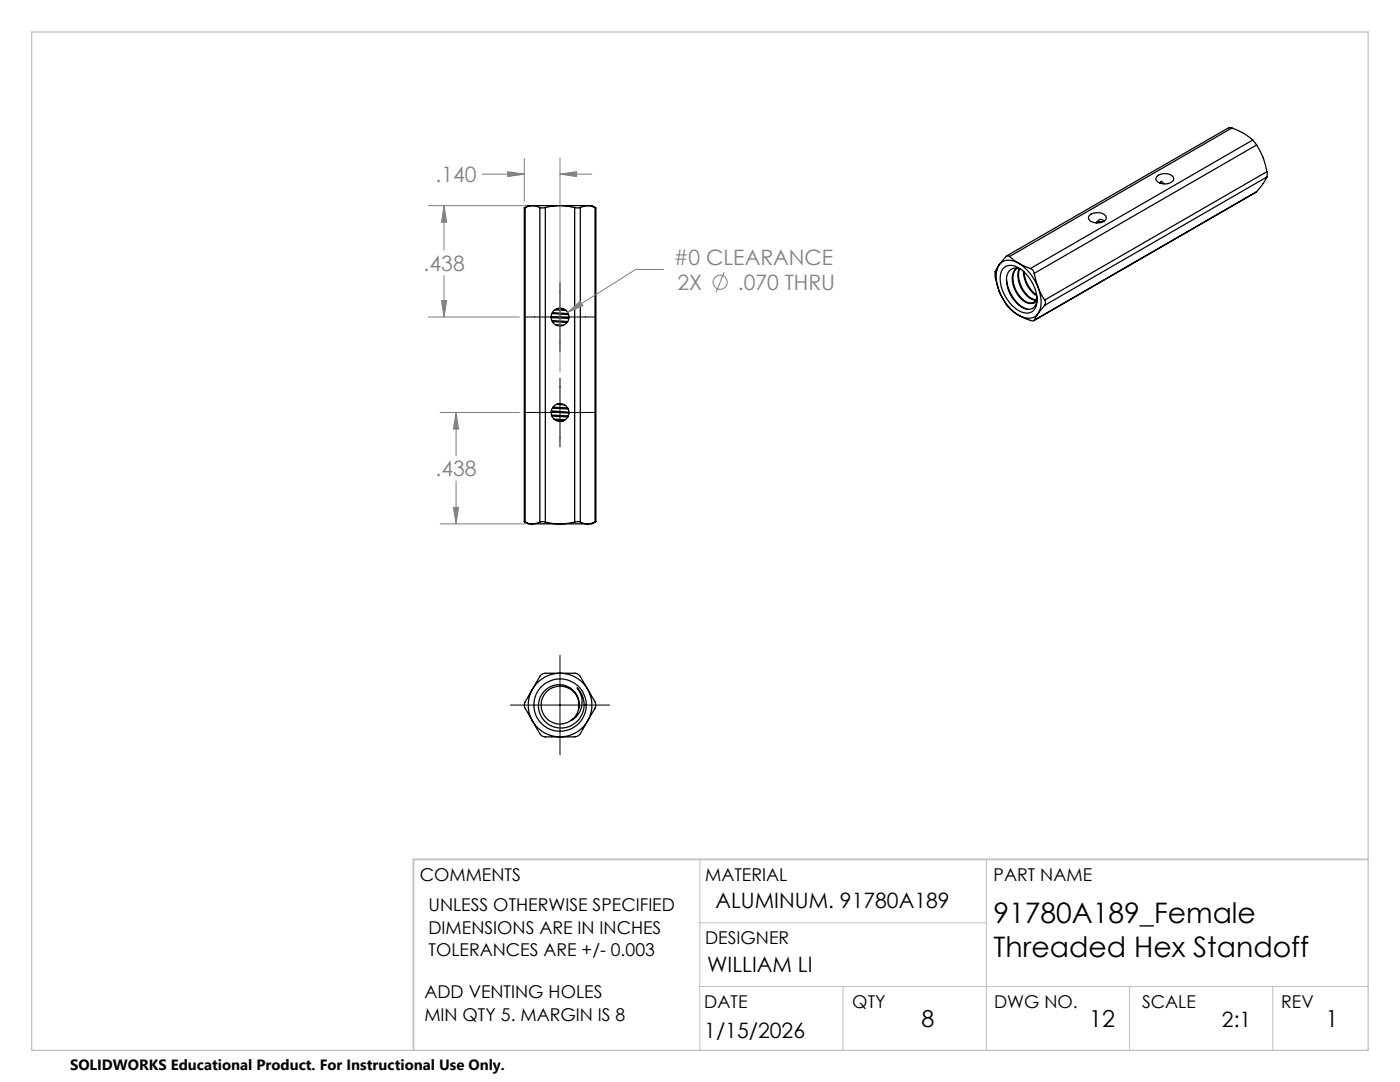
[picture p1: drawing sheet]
<svg xmlns="http://www.w3.org/2000/svg" width="279mm" height="216mm" viewBox="0 0 279 216" stroke-linecap="round" stroke-linejoin="round" font-family="sans-serif">
<g fill="none" stroke="#000" stroke-width=".25">
<path d="M230.9 35.2a2.36 2.36 0 0 1 3.3 .2 1.13 1.13 0 0 1-1.3 1.3 1.85 1.85 0 0 1-2.2-1zM231.5 36.5l.3-.3 .5 .5M245.2 25.5h.7M245.2 25.5l-44.3 25.6M245.9 25.5l2.3 1.1 1.8 1.3M245.9 25.5l-44.4 25.7M250 27.9l.8 1M250 27.9l-44.4 25.7M250.8 28.9l1.3 2.5 .7 2.9M250.8 38.2l-44.5 25.8M250.8 28.9l-44.4 25.6M250.8 38.2l-44.4 25.7"/>
<path d="M252.8 34.3v1M252.8 35.3l-.7 1.3-1.3 1.6M252.8 34.3l-44.3 25.6M252.8 35.3l-44.3 25.6M104.6 41.5v62.6M104.8 41.4l-.2 .1M104.8 41.4v62.8M106.3 41h5.5M106.3 41l1.4 .4M106.3 41l-1.5 .4M106.3 41h-.9l-.8 .5M107.7 41.4h1.1"/>
<path d="M107.7 41.4v62.8M108.8 41.4v62.8M111.8 41h5.5M111.8 41l2.9 .4M111.8 41l-3 .4M114.7 41.4h1.1M114.7 41.4v62.8M115.8 41.4v62.8M117.3 41l-1.5 .4M117.3 41l1.4 .4M117.3 41h.8l.8 .5v62.6l-.8 .4h-.8M118.7 41.4v62.8"/>
<path d="M118.7 41.4l.2 .1M199.4 58.1a10.1 10.1 0 0 0 3.9 4.8M199.4 52.9a5.8 5.8 0 0 0 0 5.2M199.4 52.9l-.3 .3a2.2 2.2 0 0 0-.5 2l.8 2.9M199.4 58.1a8.1 8.1 0 0 0 3.9 4.8M200.3 53.5a2.43 2.43 0 0 1 3.3 .1 7.9 7.9 0 0 1 3.3 7 2.12 2.12 0 0 1-3.3 1.5 7.8 7.8 0 0 1-3.9-7.5zM200.9 55.8a7.4 7.4 0 0 0 3.6 5.7l.5 .2M201.5 51.2l1.8 1.3M201.5 51.2a.5 .5 0 0 0-.8 .1l-1.3 1.6M202.9 53.5a2.9 2.9 0 0 0-.8 3.2 5 5 0 0 0 3.3 3.9l.5-.1M203 53.5a2.88 2.88 0 0 0-.7 3.1 5.1 5.1 0 0 0 3.2 3.9l.8-.1M203.3 52.5a2.79 2.79 0 0 0-3.9 .4"/>
<path d="M203.3 52.5a9.9 9.9 0 0 1 3.9 4.9M203.3 52.5l2.3 1.1M203.4 53.6a5.2 5.2 0 0 0 3.1 6.3h.2M203.5 53.7a5.3 5.3 0 0 0 3.1 6.1h.1M203.7 53.7a1.87 1.87 0 0 0-2.8 1.7 6.2 6.2 0 0 0 4.2 6.3 1.72 1.72 0 0 0 1.9-2M204.3 54.2a5.8 5.8 0 0 0 2.6 4.8M204.4 54.3a6 6 0 0 0 2.5 4.5M205.6 53.6a1.12 1.12 0 0 1 .8 .9M206.4 54.5l.8 2.9M206.9 59.5a1.03 1.03 0 0 1-1 1M206.9 59.2v.2a1.51 1.51 0 0 1-1 1.1M207.2 57.4a5.8 5.8 0 0 1 0 5.1"/>
<path d="M207.2 57.4l1.3 2.5M208.5 59.9l.1 .4-.1 .6M217.4 43a2.24 2.24 0 0 1 3.4 .4 1.41 1.41 0 0 1-1.7 1.1 1.64 1.64 0 0 1-1.9-1zM220 44.3l-1.2 .1M220.4 44.1a.96 .96 0 0 0-1.6 .4M110 63.4l3.5 .2M110 63.2l3.5 .2M110.1 64l3.2 .2M110.2 62.5l3.3 .3M110.2 62.4l3.2 .2M110.2 64.2l3 .1M110.8 61.8l2.1 .1"/>
<path d="M110.9 64.8l1.6 .1M111.1 61.6l1.5 .1M203.3 62.9l2.7 1.1 .4-.1M207.2 62.5a2.76 2.76 0 0 1-3.9 .4M207.2 62.5l-.8 1.4M208.5 60.9l-1.3 1.6M110 82.2l3.5 .2M110 82l3.5 .2M110.1 82.8l3.3 .2M110.2 83l3.1 .2M110.2 81.5l3.2 .1M110.4 81.2l2.9 .2"/>
<path d="M110.6 83.6l2.1 .2M110.9 83.9l1.6 .1M111.1 80.7l1.6 .1M104.6 104.1l.2 .1M104.6 104.1l.8 .4h.9M104.8 104.2l.7 .3h.8M106.3 104.5h5.5M107.7 104.2h1.1M107.7 104.2l-1.4 .3M108.8 104.2l1.5 .3h1.5M111.8 104.5h5.5M114.7 104.2l-2.9 .3"/>
<path d="M114.7 104.2h1.1M115.8 104.2l.7 .3h.8M118.7 104.2l-1.4 .3M118.9 104.1l-.2 .1M106.3 137.5a6.4 6.4 0 0 0 0 6.4M106.3 137.5l-1.5 2.6a1.18 1.18 0 0 0 0 1.2l1.5 2.6M108.6 137.9a4 4 0 0 1 5.9 0 4 4 0 0 1-.5 5.9 4.3 4.3 0 0 0 1.2-6.5 4.6 4.6 0 0 1-.8 7.2 4.6 4.6 0 0 1-6.8-2.5 4.4 4.4 0 0 1 1-4.1zM111.8 134.3a6.3 6.3 0 0 0-5.5 3.2M111.8 134.3a6.3 6.3 0 0 1 5.5 3.2M111.8 134.3h1.8a2.05 2.05 0 0 1 2.2 .7l1.5 2.5M111.8 134.3h-3a1.29 1.29 0 0 0-1.1 .7l-1.4 2.5M117.3 137.5a6.4 6.4 0 0 1 0 6.4"/>
<path d="M117.3 137.5l.8 1.4a2.71 2.71 0 0 1 .8 2.1l-1.6 2.9M106.3 143.9a6.3 6.3 0 0 0 5.5 3.1M106.3 143.9l.3 .6a5 5 0 0 0 1.7 2.4l3.5 .1M114.3 143.5l-.3 .3M115.5 141a3.8 3.8 0 0 0-4.3-4.1 3.8 3.8 0 0 0-2.9 5.2 3.8 3.8 0 0 0 5.7 1.7M117.3 143.9a6.3 6.3 0 0 1-5.5 3.1M117.3 143.9l-.8 1.3a2.58 2.58 0 0 1-1.4 1.8h-3.3"/>
<circle cx="111.8" cy="63.3" r="1.77"/>
<circle cx="111.8" cy="82.3" r="1.77"/>
<circle cx="111.8" cy="140.7" r="5.2"/>
</g>
<g fill="none" stroke="#808080" stroke-width=".2">
<path d="M96.3 34.7h8.3M101.3 34.3l3.3 .4-3.3 .5zM104.6 31.6v8.6M111.8 34.7l3.3-.4v.9zM111.8 31.6v42.6M111.8 34.7h6.3M85.4 41h19.6M88.1 60h1l-.5 3.3zM88.6 41l.5 3.3h-1zM88.6 41v8.9M88.6 55v8.3M132.4 53.8h-5.5l-13.6 8.5"/>
<path d="M144.5 54.3l-1.6 4M85.4 63.3h18.2M113.3 62.3l2.5-2.2 .5 .9zM87.8 82.3h15.8M91 82.3l.5 3.3h-1zM91 82.3v8.6M91 96v8.5M87.8 104.5h17.2M90.5 101.2h1l-.5 3.3z"/>
<circle cx="143.7" cy="56.3" r="1.41"/>
</g>
<path d="M111.8 56.4v13.7M104.9 63.3h13.7M111.8 75.5v13.7M104.9 82.3h13.7M111.8 130.8v19.8M101.8 140.7h19.9" fill="none" stroke="#000" stroke-width=".2"/>
<path d="M139.7 171.5v38.1M196.8 171.5v38.1M139.7 196.8h133.3M139.7 184.1h57.1M168.2 196.8v12.8M225.4 196.8v12.8M254 196.8v12.8" fill="none" stroke="#c0c0c0" stroke-width=".2"/>
<path d="M6.3 6.4h266.7v203.2h-266.7z" fill="none" stroke="#c0c0c0" stroke-width=".25"/>
<path d="M273 171.5h-190.5v38.1" fill="none" stroke="#c0c0c0" stroke-width=".35"/>
<path d="M91 82.3l.5 3.3h-1zM90.5 101.2h1l-.5 3.3zM88.6 41l.5 3.3h-1zM88.1 60h1l-.5 3.3zM111.8 34.7l3.3-.4v.9zM101.3 34.3l3.3 .4-3.3 .5zM113.3 62.3l3-1.3-.5-.9z" fill="#808080"/>
<g font-size="5.6">
<text x="198.3" y="184.2">91780A189_Female</text>
<text x="198.3" y="190.9">Threaded Hex Standoff</text>
</g>
<g font-size="4.7">
<text x="183.9" y="204.9">8</text>
<text x="217.4" y="204.9">12</text>
<text x="264.5" y="204.9">1</text>
</g>
<g font-size="4.2" fill="#808080">
<text x="86.9" y="36.3">.140</text>
<text x="134.4" y="52.8">#0 CLEARANCE</text>
<text x="84.5" y="54">.438</text>
<text x="135.2" y="57.8">2X</text>
<text x="147.2" y="57.8">.070 THRU</text>
<text x="86.9" y="95">.438</text>
</g>
<g font-size="4.2">
<text x="142.8" y="181.2">ALUMINUM. 91780A189</text>
<text x="141.1" y="193.9">WILLIAM LI</text>
<text x="140.6" y="207.2">1/15/2026</text>
<text x="243.9" y="204.9">2:1</text>
</g>
<g font-size="3.5">
<text x="83.8" y="175.9">COMMENTS</text>
<text x="140.7" y="175.9">MATERIAL</text>
<text x="198.3" y="175.8">PART NAME</text>
<text x="85.5" y="181.8">UNLESS OTHERWISE SPECIFIED</text>
<text x="85.5" y="186.3">DIMENSIONS ARE IN INCHES</text>
<text x="85.5" y="190.8">TOLERANCES ARE +/- 0.003</text>
<text x="140.7" y="188.3">DESIGNER</text>
<text x="84.7" y="199.2">ADD VENTING HOLES</text>
<text x="84.7" y="203.8">MIN QTY 5. MARGIN IS 8</text>
<text x="140.6" y="201.2">DATE</text>
<text x="170.1" y="201.2">QTY</text>
<text x="198.4" y="201.2">DWG NO.</text>
<text x="227.9" y="201.2">SCALE</text>
<text x="255.7" y="201.2">REV</text>
</g>
<text font-size="3" x="14" y="213.5">SOLIDWORKS Educational Product. For Instructional Use Only.</text>
</svg>
